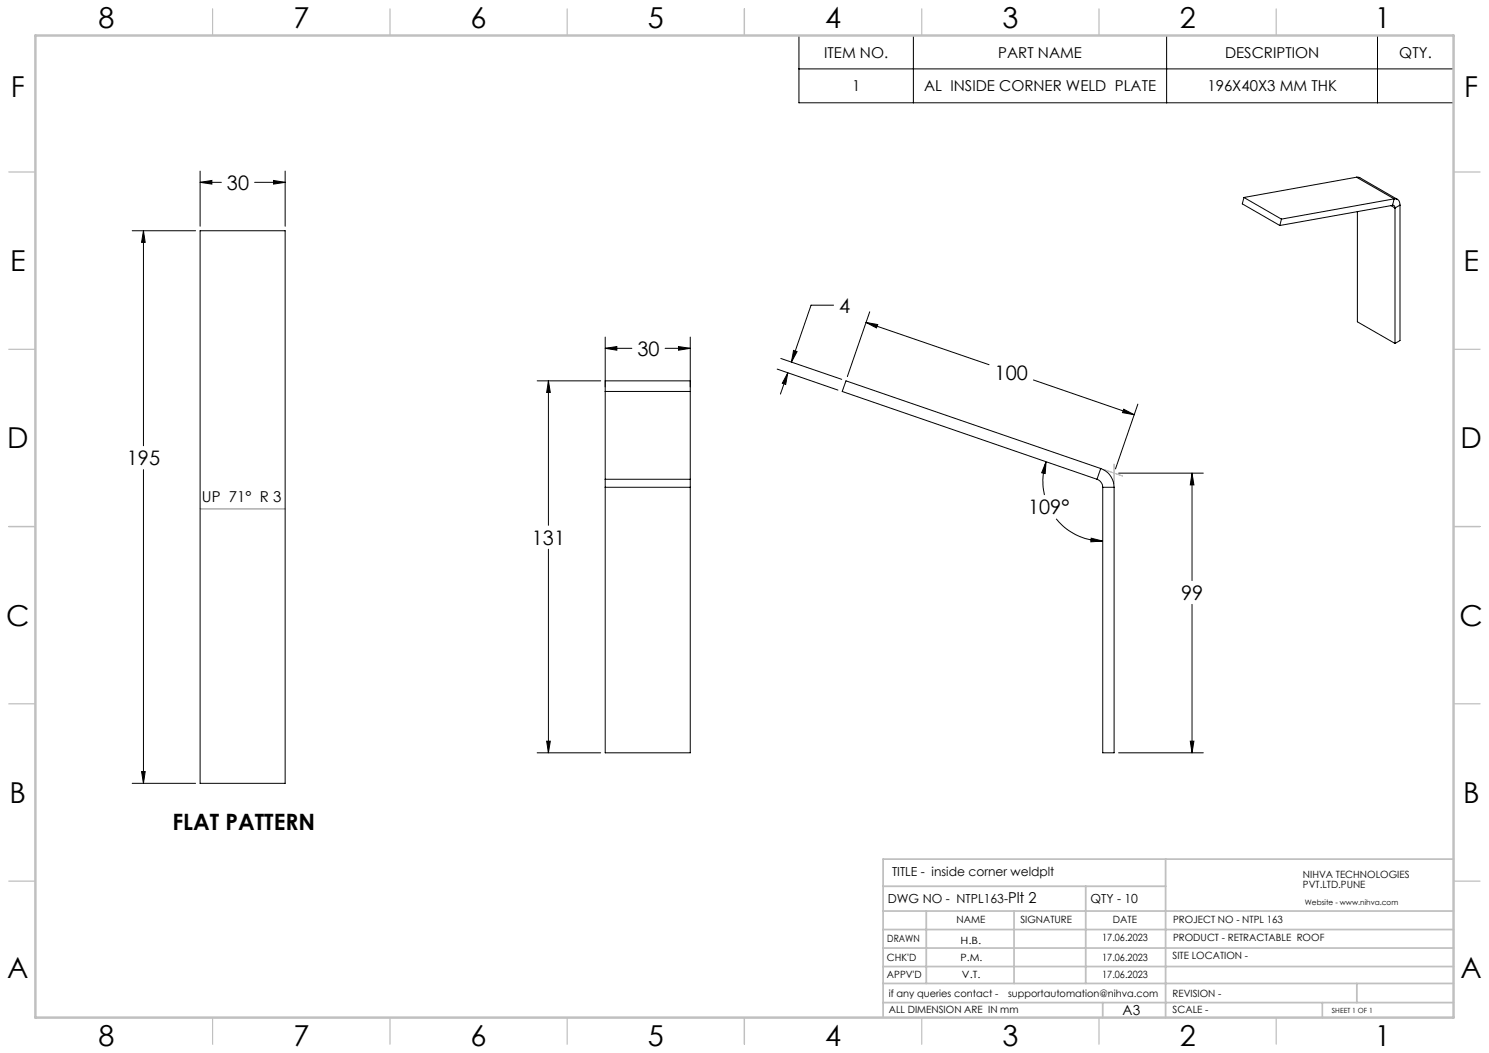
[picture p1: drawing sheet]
<svg xmlns="http://www.w3.org/2000/svg" width="420mm" height="297mm" viewBox="0 0 420 297" stroke-linecap="round" stroke-linejoin="round" font-family="sans-serif">
<g fill="none" stroke="#000" stroke-width=".28">
<path d="M225.4 10h184.6v19h-184.6zM225.4 19.4h184.6M257.6 10v19M329.1 10v19M388.5 10v19M56.4 51.4l3.4-.5v1zM56.4 48.3v15.5M56.4 51.4h6M71.8 51.4h8.6M77.2 50.9l3.2 .5-3.2 .5zM80.4 48.3v15.5M350.9 55.7l-.5 1.8 10.6 6.1"/>
<path d="M350.9 55.7l10.6 6.1M382.6 50l1 .1 10.6 6.1M382.6 50l-31.7 5.7M382.6 50l10.6 6.1M382.9 59.7v31.1l10.6 6.1M392.3 58l1.2 .7M392.8 57.9a.63 .63 0 0 1 .7 .8M392.8 57.9l-31.8 5.7M393.2 56.1a1.45 1.45 0 0 1 1.7 1.8M393.2 56.1l-31.7 5.7M393.2 56.1l-.4 1.8M393.5 58.7v38.2"/>
<path d="M394.9 57.9l-1.4 .8M394.9 57.9v38.2l-1.4 .8M37.3 65.1h17.9M40.5 65.1l.5 3.3h-1.1zM40.5 65.1v60.6M56.4 65.1h24v155.8h-24zM361.5 61.8l-.5 1.8M170.7 95.1v40.1M170.7 98.2h7.5M170.7 98.2l3.3-.4v1zM187.6 98.2h7.1M191.4 97.8l3.3 .4-3.3 .6z"/>
<path d="M194.7 95.1v40.1M223.8 98.8l1 .4-1.6 2.9zM235.1 86.1h-6.3l-5.6 16M244.3 90.9l3.3 .6-.4 1zM244.3 90.9l34.7 12M245.3 87.9l-6.3 18.3M151.5 107.4h17.9M154.7 107.4v40.8M154.7 107.4l.5 3.3h-1zM170.7 107.4h24M170.7 110.4h24M219.2 104.1l17.2 5.9"/>
<path d="M220.2 101.1l17.2 5.9M222.2 105.2l-2.1 6M222.2 105.2l-.6 3.2-.9-.3zM291.5 107.2l28.4 9.8M317 115.4l2.9 1.6-3.3-.6zM321 114l-6.4 18.3M40.5 132.5v88.4M170.7 135.2v2.2M170.7 137.4v74.9h24v-74.9M170.7 137.4h24M170.7 135.2h24M194.7 135.2v2.2"/>
<path d="M295.1 130.2l-.3 3.4-1-.3zM295.1 130.2a17.2 17.2 0 0 0-.5 9.4M309.4 135.2a2.46 2.46 0 0 1 1.6 2.2M310.5 132.1a5.6 5.6 0 0 1 3.8 5.3M310.5 132.1l-71.9-24.7-1 3 71.8 24.8M310.5 132.1l-1.1 3.1M311 137.4v74.9h3.3v-74.9M311 137.4h3.3M315.5 133.5h23.9M336.2 133.5l.6 3.3h-1.1zM336.2 133.5v30.3M154.7 154.9v57.4"/>
<path d="M297.9 146.3a16.7 16.7 0 0 0 13.1 6.3M307.8 151.8l3.2 .8-3.3 .2zM336.2 170.5v41.8M39.9 217.6h1.1l-.5 3.3zM151.5 212.3h17.9M154.2 209.1h1l-.5 3.2zM315.5 212.3h23.9M335.7 209.1h1.1l-.6 3.2zM37.3 220.9h17.9"/>
</g>
<path d="M56.4 143.5h24" fill="none" stroke="#808080" stroke-width=".28"/>
<path d="M311.4 132.5l5.3 1.8M314.3 130.9v5.5" fill="none" stroke="#c0c0c0" stroke-width=".28"/>
<g fill="none" stroke="#c0c0c0" stroke-width=".35">
<path d="M60 2.5v7.5M110 2.5v7.5M160 2.5v7.5M210 2.5v7.5M260 2.5v7.5M310 2.5v7.5M360 2.5v7.5M2.5 48.5h7.5M410 48.5h7.5M2.5 98.5h7.5M410 98.5h7.5M2.5 148.5h7.5"/>
<path d="M410 148.5h7.5M2.5 198.5h7.5M410 198.5h7.5M2.5 248.5h7.5M410 248.5h7.5M60 287v7.5M110 287v7.5M160 287v7.5M210 287v7.5M260 287v7.5M310 287v7.5M360 287v7.5"/>
</g>
<g fill="none" stroke="#c0c0c0" stroke-width=".5">
<path d="M249.1 257h160.9M249.1 250h79.7M261.3 257v20.4M286 257v20.4M306.2 250v27.4M328.8 242.3v44.7M410 242.3h-160.9v44.7M249.1 272.6h160.9M249.1 267.4h160.9M249.1 262.2h160.9M249.1 277.4h160.9M382.7 277.4v5.4"/>
<path d="M249.1 282.8h160.9M311 282.8v4.2M373 282.8v4.2"/>
</g>
<path d="M10 10h400v277h-400z" fill="none" stroke="#c0c0c0" stroke-width=".7"/>
<g fill="#000">
<path d="M317 115.4l2.9 1.6-3.3-.6zM244.3 90.9l3.3 .6-.4 1zM336.2 133.5l.6 3.3h-1.1zM335.7 209.1h1.1l-.6 3.2z"/>
<path d="M295.1 130.2l-.3 3.4-1-.3zM307.8 151.8l3.2 .8-3.3 .2zM223.8 98.8l1 .4-1.6 2.9zM222.2 105.2l-.6 3.2-.9-.3zM154.7 107.4l.5 3.3h-1zM154.2 209.1h1l-.5 3.2zM170.7 98.2l3.3-.4v1zM191.4 97.8l3.3 .4-3.3 .6zM39.9 217.6h1.1l-.5 3.3zM40.5 65.1l.5 3.3h-1.1zM56.4 51.4l3.4-.5v1zM77.2 50.9l3.2 .5-3.2 .5z"/>
</g>
<g font-size="8.1">
<text x="27.8" y="8">8</text>
<text x="82.8" y="8">7</text>
<text x="132.8" y="8">6</text>
<text x="182.8" y="8">5</text>
<text x="232.8" y="8">4</text>
<text x="282.8" y="8">3</text>
<text x="332.8" y="8">2</text>
<text x="387.8" y="8">1</text>
<text x="3" y="27.2">F</text>
<text x="413" y="27.2">F</text>
<text x="2.8" y="76.5">E</text>
<text x="412.8" y="76.5">E</text>
<text x="2" y="126.5">D</text>
<text x="412" y="126.5">D</text>
<text x="1.7" y="176.5">C</text>
<text x="411.7" y="176.5">C</text>
<text x="2.7" y="226.5">B</text>
<text x="412.7" y="226.5">B</text>
<text x="2" y="275.7">A</text>
<text x="412" y="275.7">A</text>
<text x="27.8" y="295">8</text>
<text x="82.8" y="295">7</text>
<text x="132.8" y="295">6</text>
<text x="182.8" y="295">5</text>
<text x="232.8" y="295">4</text>
<text x="282.8" y="295">3</text>
<text x="332.8" y="295">2</text>
<text x="387.8" y="295">1</text>
</g>
<text font-size="6.3" x="48.6" y="234">FLAT PATTERN</text>
<g font-size="5.6">
<text x="64" y="53.5">30</text>
<text x="236.7" y="88.2">4</text>
<text x="179.8" y="100.4">30</text>
<text x="280.6" y="107.2">100</text>
<text x="35.8" y="131.2">195</text>
<text x="290" y="145.1">109°</text>
<text x="150" y="153.7">131</text>
<text x="333.1" y="169.2">99</text>
</g>
<g font-size="4.2">
<text x="232.5" y="16.2">ITEM NO.</text>
<text x="281.6" y="16.2">PART NAME</text>
<text x="345.6" y="16.2">DESCRIPTION</text>
<text x="394.7" y="16.2">QTY.</text>
<text x="240.3" y="25.7">1</text>
<text x="260.7" y="25.7">AL INSIDE CORNER WELD PLATE</text>
<text x="340.6" y="25.7">196X40X3 MM THK</text>
<text x="57" y="141.7">UP 71° R 3</text>
<text x="284.3" y="254.7">Plt 2</text>
</g>
<text font-size="3.9" x="316.7" y="286.4">A3</text>
<g font-size="3.5">
<text x="251.6" y="247">TITLE - inside corner weldplt</text>
<text x="250.4" y="254.8">DWG NO - NTPL163-</text>
<text x="307.6" y="254.8">QTY - 10</text>
</g>
<g font-size="2.8">
<text x="367.5" y="247.7">NIHVA TECHNOLOGIES</text>
<text x="367.5" y="250.5">PVT.LTD.PUNE</text>
<text x="269.8" y="260.4">NAME</text>
<text x="287.8" y="260.4">SIGNATURE</text>
<text x="313.9" y="260.5">DATE</text>
<text x="330.9" y="260.5">PROJECT NO - NTPL 163</text>
<text x="250.3" y="265.7">DRAWN</text>
<text x="270.9" y="266.1">H.B.</text>
<text x="310.9" y="265.5">17.06.2023</text>
<text x="330.9" y="265.5">PRODUCT - RETRACTABLE ROOF</text>
<text x="250.2" y="271.1">CHK'D</text>
<text x="250.2" y="275.8">APPV'D</text>
<text x="270.9" y="271.1">P.M.</text>
<text x="271.3" y="275.8">V.T.</text>
<text x="310.9" y="271.1">17.06.2023</text>
<text x="310.9" y="275.8">17.06.2023</text>
<text x="330.7" y="270.6">SITE LOCATION -</text>
<text x="250.7" y="281.1">if any queries contact -</text>
<text x="284.3" y="281.1">supportautomation@nihva.com</text>
<text x="330.7" y="281.1">REVISION -</text>
<text x="250.7" y="285.6">ALL DIMENSION ARE IN mm</text>
<text x="330.7" y="285.6">SCALE -</text>
</g>
<text font-size="2.1" x="368.1" y="255.1">Website - www.nihva.com</text>
<text font-size="2" x="375.7" y="285.6">SHEET 1 OF 1</text>
</svg>
